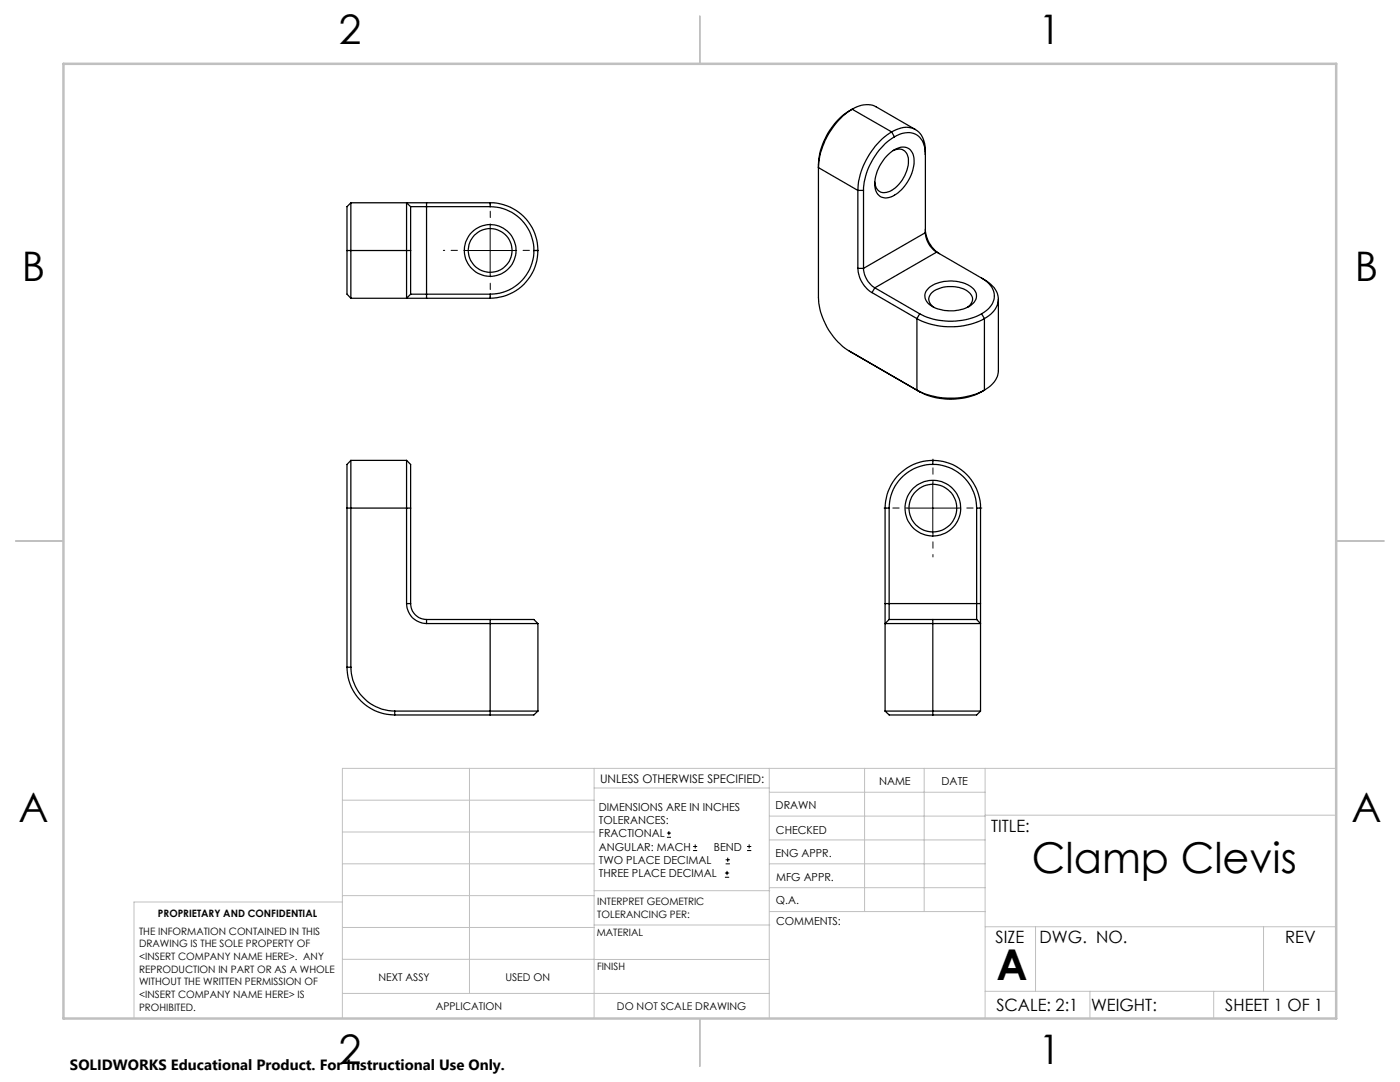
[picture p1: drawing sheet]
<svg xmlns="http://www.w3.org/2000/svg" width="279mm" height="216mm" viewBox="0 0 279 216" stroke-linecap="round" stroke-linejoin="round" font-family="sans-serif">
<g fill="none" stroke="#000" stroke-width=".2">
<path d="M92.8 50h10M97.8 45v10M186.2 96.4v10M181.2 101.4h10M133.1 167.1h.8M133.1 166.2h.8M133.5 165.8v.9M138.3 169.7h.8M138.3 168.9h.8M138.7 168.5v.8M144.7 175h.8M144.7 174.2h.8"/>
<path d="M144.8 172.4h.9M144.8 171.6h.9M145.1 173.8v.8M145.2 171.1v.9M149.1 169.7h.8M149.1 168.9h.8M149.5 168.5v.8"/>
</g>
<path d="M92.8 50h-4.3M97.8 45v-4.4M97.8 55v4.3M102.8 50h4.4" fill="none" stroke="#000" stroke-width=".2" stroke-dasharray="15.2 1.3 1.3 1.3" stroke-dashoffset="15"/>
<path d="M186.2 96.4v-4.8M181.2 101.4h-4.8M186.2 106.4v4.7M191.2 101.4h4.8" fill="none" stroke="#000" stroke-width=".2" stroke-dasharray="15.2 1.3 1.3 1.3" stroke-dashoffset="14.8"/>
<g fill="none" stroke="#c0c0c0" stroke-width=".2">
<path d="M68.3 159.7h50.3M93.7 153.3v44.9M118.6 153.3v49.9M118.6 157.2h34.9M153.5 153.3v49.9M153.5 158.1h43.1M172.5 153.3v28.6M184.4 153.3v28.6M196.6 153.3v49.9M266.7 153.3h-198.4v49.9M68.3 178.7h50.3M68.3 172.4h50.3"/>
<path d="M68.3 166h50.3M68.3 180h-41.6v23.2M118.6 177.7h35M153.5 167.6h43.1M153.5 162.8h43.1M153.5 172.4h43.1M153.5 177.1h43.1M196.6 162.7h70.1M68.3 198.2h85.2M68.3 191.4l85.2 .1M68.3 185.1h50.3M118.6 184.6h35"/>
<path d="M153.6 181.9h43M196.6 197.8h70.1M196.6 184.9h70.1M206.7 184.9v12.9M217.5 197.8v5.4M242.2 197.8v5.4M252.2 184.9v12.9"/>
</g>
<path d="M139.7 3.2v9.5M3.1 107.9h9.6M266.7 107.9h9.5M139.7 203.2v9.6" fill="none" stroke="#c0c0c0" stroke-width=".25"/>
<path d="M12.7 12.7h254v190.5h-254z" fill="none" stroke="#c0c0c0" stroke-width=".5"/>
<g fill="none" stroke="#000" stroke-width=".25">
<path d="M170.1 21.8a13.4 13.4 0 0 0-6.8 11v26.6a13.6 13.6 0 0 0 6.2 10.7M170.1 21.8a14.8 14.8 0 0 0-6.8 11.6l7.9 4.6M170.1 21.8a4.8 4.8 0 0 1 4.7-.5l7.9 4.6M170.1 21.8l7.8 4.5M171.2 38v15.6M171.2 38h1.1M172.3 38v15.6M177 31.2a4.2 4.2 0 0 1 4-1.7 2.8 2.8 0 0 1 1.4 3.2 8.3 8.3 0 0 1-5 6.7 2.28 2.28 0 0 1-2.8-2.6 8.2 8.2 0 0 1 2.4-5.6zM177.9 26.3a15 15 0 0 0-6.7 11.7M177.9 26.3a4.4 4.4 0 0 1 5.4 0 5.2 5.2 0 0 1 1.4 3.9v16.2M177.9 26.3l.6 1M178.2 30.1a2.01 2.01 0 0 1 2.3 0 2.01 2.01 0 0 1 .8 2 6.9 6.9 0 0 1-4.3 6.3 1.89 1.89 0 0 1-2.4-2.1"/>
<path d="M178.5 27.3a13.6 13.6 0 0 0-6.2 10.7M178.5 27.3a4 4 0 0 1 5.1 .1 5.1 5.1 0 0 1 1.1 3.5M69.3 50v8.7l.7 .8M69.3 50h12.7M70 40.5l-.7 .7v8.8M70 40.5v19M70 40.5h11.1M70 59.5h11.1M81.1 40.5v19M81.1 40.5h4M81.1 59.5h4M81.1 40.5l.9 .7"/>
<path d="M82 41.2v8.8M82 50v8.7M82 41.2h15.8M82 58.7h15.8M82 58.7l-.9 .8M85.1 40.5v19M85.1 40.5h12.7M85.1 59.5h12.7M97.8 41.2a8.7 8.7 0 0 1 8.7 8.8M97.8 40.5a9.5 9.5 0 0 1 9.6 9.5M97.8 40.5v.7M97.8 58.7v.8"/>
<path d="M106.5 50a8.7 8.7 0 0 1-8.7 8.7M106.5 50h.9M107.4 50a9.5 9.5 0 0 1-9.6 9.5M171.2 53.6a6 6 0 0 0 2.8 4.8M171.2 53.6h1.1M172.3 53.6a4.9 4.9 0 0 0 2.3 3.8M174 58.4l9 5.2M174.6 57.4l9 5.2M174.6 57.4l-.6 1M184.7 46.4a4.9 4.9 0 0 0 2.2 3.9M184.7 45.8a6.1 6.1 0 0 0 2.8 4.8M184.7 46.4l-12.4 7.2"/>
<path d="M185.3 57.5a7.3 7.3 0 0 1 9.1 .3 2.09 2.09 0 0 1-.7 3.2 7.8 7.8 0 0 1-8.3-.3 2.01 2.01 0 0 1-.1-3.2zM186.9 50.3l9 5.2M186.9 50.3l-12.3 7.1M195.9 55.5a3.9 3.9 0 0 1 2.4 4.5 4.8 4.8 0 0 1-2.4 2.6M195.9 55.5a5.5 5.5 0 0 1 3.3 3.8 4.4 4.4 0 0 1-2.7 4.3M199.2 59.7v14.2a4.7 4.7 0 0 1-2.7 4M169.5 70.1l14.1 8.1M169.5 70.1l.6 .3M183 63.6a14.8 14.8 0 0 0 13.5 0M183 77.9a15.1 15.1 0 0 0 13.5 0M183 63.6v14.3M183 77.9l.6 .3"/>
<path d="M183.6 62.6a13.6 13.6 0 0 0 12.3 0M183.6 62.6l-.6 1M186.4 61.3a1.82 1.82 0 0 1-1-1.7 1.82 1.82 0 0 1 1.1-1.6 6.4 6.4 0 0 1 7.1 .6 1.74 1.74 0 0 1-.5 2.7M195.9 62.6l.6 1M196.5 77.9a13.5 13.5 0 0 1-12.9 .3M196.5 63.6v14.3M70 91.9l-.7 .8v8.7M70 91.9v41.2M70 91.9h11.1M81.1 91.9v28.5M81.1 91.9l.9 .8v8.7M186.2 92.7a8.7 8.7 0 0 1 8.7 8.7"/>
<path d="M186.2 92.7a8.7 8.7 0 0 0-8.8 8.7M186.2 91.9a9.5 9.5 0 0 1 9.5 9.5M186.2 91.9a9.5 9.5 0 0 0-9.6 9.5M186.2 91.9v.8M69.3 101.4v31.7M69.3 101.4h12.7M82 101.4v19M176.6 101.4h.8M176.6 101.4v19M177.4 101.4v22.2M194.9 101.4v22.2M194.9 101.4h.8"/>
<path d="M195.7 101.4v19M69.3 133.1a9.5 9.5 0 0 0 9.5 9.6M69.3 133.1h.7M70 133.1a8.8 8.8 0 0 0 8.8 8.8M81.1 120.4a4 4 0 0 0 4 4M81.1 120.4h.9M82 120.4a3.2 3.2 0 0 0 3.1 3.2M85.1 124.4h22.3M85.1 123.6v.8M85.1 123.6h12.7M97.8 123.6h8.7l.9 .8M97.8 123.6v19.1"/>
<path d="M107.4 124.4v17.5M176.6 124.4h19.1M176.6 120.4v4M176.6 120.4h19.1M176.6 124.4v17.5M177.4 123.6h8.8M177.4 123.6l-.8 .8M186.2 123.6h8.7M186.2 123.6v19.1M194.9 123.6l.8 .8M195.7 120.4v4M195.7 124.4v17.5"/>
<path d="M78.8 141.9h28.6M78.8 141.9v.8M78.8 142.7h19M107.4 141.9l-.9 .8h-8.7M176.6 141.9h19.1M176.6 141.9l.8 .8h8.8M195.7 141.9l-.8 .8h-8.7"/>
<circle cx="97.8" cy="50" r="5.2"/>
<circle cx="97.8" cy="50" r="4.4"/>
<circle cx="186.2" cy="101.4" r="4.8"/>
<circle cx="186.2" cy="101.4" r="5.6"/>
</g>
<g font-size="8.5">
<text x="205.9" y="174.2">Clamp Clevis</text>
<text x="198.9" y="195.5">A</text>
</g>
<g font-size="8.1">
<text x="67.6" y="8.9">2</text>
<text x="207.3" y="8.9">1</text>
<text x="4.4" y="56.2">B</text>
<text x="270.4" y="56.2">B</text>
<text x="3.7" y="164.1">A</text>
<text x="269.7" y="164.1">A</text>
<text x="67.6" y="212.4">2</text>
<text x="207.3" y="212.4">1</text>
</g>
<g font-size="3.4">
<text x="197.8" y="166">TITLE:</text>
<text x="198.7" y="188.1">SIZE</text>
<text x="207.5" y="188.1">DWG. NO.</text>
<text x="256.5" y="188.2">REV</text>
<text x="198.8" y="201.7">SCALE: 2:1</text>
<text x="217.7" y="201.8">WEIGHT:</text>
<text x="244.5" y="201.7">SHEET 1 OF 1</text>
</g>
<text font-size="3" x="14" y="213.5">SOLIDWORKS Educational Product. For Instructional Use Only.</text>
<text font-size="2.4" x="119.8" y="156.2">UNLESS OTHERWISE SPECIFIED:</text>
<g font-size="2.2">
<text x="119.5" y="161.8">DIMENSIONS ARE IN INCHES</text>
<text x="154.8" y="161.4">DRAWN</text>
<text x="175.4" y="156.6">NAME</text>
<text x="187.9" y="156.7">DATE</text>
<text x="119.5" y="164.4">TOLERANCES:</text>
<text x="119.5" y="167.1">FRACTIONAL</text>
<text x="154.9" y="166.3">CHECKED</text>
<text x="119.5" y="169.7">ANGULAR: MACH</text>
<text x="119.5" y="172.4">TWO PLACE DECIMAL</text>
<text x="142.5" y="169.7">BEND</text>
<text x="154.8" y="171">ENG APPR.</text>
<text x="119.5" y="175">THREE PLACE DECIMAL</text>
<text x="154.9" y="175.7">MFG APPR.</text>
<text x="154.9" y="180.4">Q.A.</text>
<text x="154.9" y="184.6">COMMENTS:</text>
</g>
<g font-size="2.1">
<text x="75.5" y="195.7">NEXT ASSY</text>
<text x="100.9" y="195.7">USED ON</text>
<text x="86.9" y="201.5">APPLICATION</text>
<text x="123.1" y="201.6">DO NOT SCALE DRAWING</text>
</g>
<g font-size="2">
<text x="31.5" y="182.9">PROPRIETARY AND CONFIDENTIAL</text>
<text x="119.2" y="180.6">INTERPRET GEOMETRIC</text>
<text x="119.2" y="183.1">TOLERANCING PER:</text>
<text x="27.8" y="186.5">THE INFORMATION CONTAINED IN THIS</text>
<text x="27.8" y="189">DRAWING IS THE SOLE PROPERTY OF</text>
<text x="27.8" y="191.6">&lt;INSERT COMPANY NAME HERE&gt;. ANY</text>
<text x="119.1" y="186.7">MATERIAL</text>
<text x="27.8" y="194.1">REPRODUCTION IN PART OR AS A WHOLE</text>
<text x="27.8" y="196.6">WITHOUT THE WRITTEN PERMISSION OF</text>
<text x="119.1" y="193.5">FINISH</text>
<text x="27.8" y="199.1">&lt;INSERT COMPANY NAME HERE&gt; IS</text>
<text x="27.8" y="201.7">PROHIBITED.</text>
</g>
</svg>
